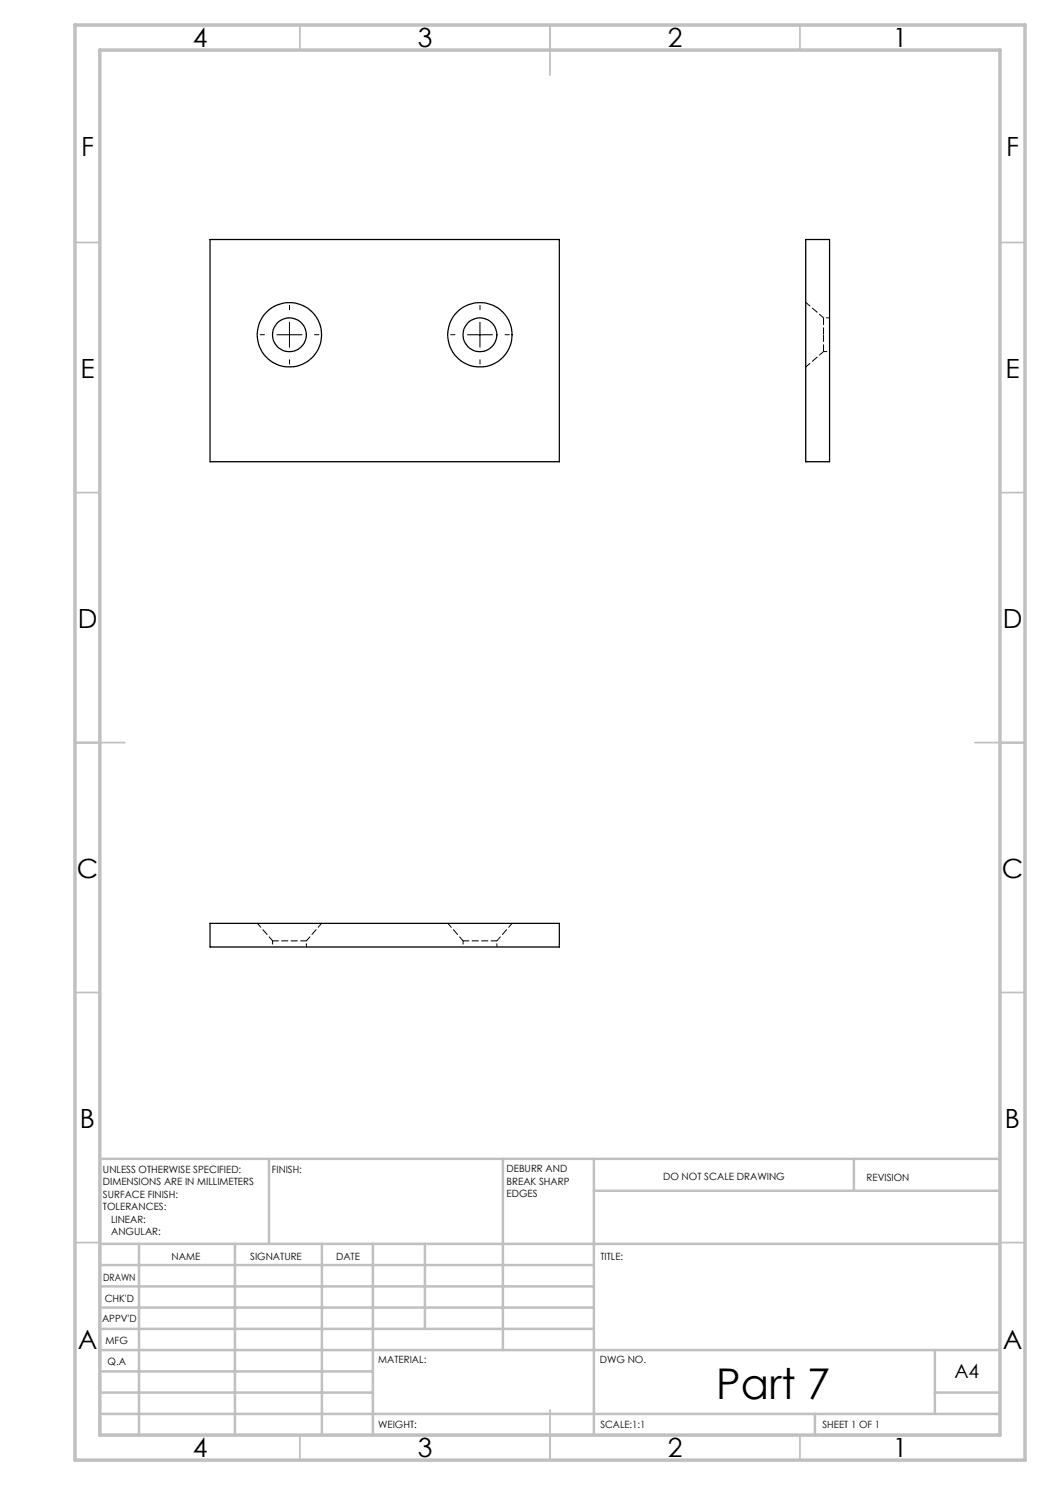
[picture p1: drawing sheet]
<svg xmlns="http://www.w3.org/2000/svg" width="210mm" height="297mm" viewBox="0 0 210 297" stroke-linecap="round" stroke-linejoin="round" font-family="sans-serif">
<path d="M52.9 66.9h-.9M57.9 61.9v-.8M57.9 71.9v.9M62.9 66.9h.9M91 66.9h-.9M96 61.9v-.8M96 71.9v.9M101 66.9h.9" fill="none" stroke="#000" stroke-width=".2" stroke-dasharray="15.2 1.3 1.3 1.3"/>
<path d="M55.4 67h5M57.9 64.4v5.1M93.5 67h5M96 64.4v5.1" fill="none" stroke="#000" stroke-width=".2"/>
<g fill="none" stroke="#c0c0c0" stroke-width=".35">
<path d="M60 5v5M110 5v10M160 5v5M15 48.5h5M200 48.5h5M15 98.5h5M200 98.5h5M15 148.5h10M195 148.5h10M15 198.5h5M200 198.5h5M15 248.5h5"/>
<path d="M200 248.5h5M60 287v5M110 282v10M160 287v5"/>
</g>
<g fill="none" stroke="#c0c0c0" stroke-width=".5">
<path d="M53.8 231.8v17M100.6 231.8v38.2M118.8 231.8v55.2M118.8 238.2h81.2M170.8 231.8v6.4M200 231.8h-180v55.2M20 248.8h180M20 257.3h98.8M20 253h98.8M27.8 248.8v38.2M47 248.8v38.2M64.4 248.8v38.2"/>
<path d="M74.6 248.8v38.2M85 248.8v17M20 265.8h98.8M20 261.5h98.8M20 278.5h54.6M20 274.3h54.6M20 270h180M187 278.5h13M187 270v12.8M20 282.8h180M163 282.8v4.2"/>
</g>
<path d="M15 5h190v287h-190zM20 10h180v277h-180z" fill="none" stroke="#c0c0c0" stroke-width=".7"/>
<g fill="none" stroke="#000" stroke-width=".25">
<path d="M42 47.9h69.9v44.5h-69.9zM161.1 47.9h4.8v44.5h-4.8zM42 184.7h69.9v4.7h-69.9z"/>
<circle cx="57.9" cy="67" r="6.4"/>
<circle cx="57.9" cy="67" r="3.4"/>
<circle cx="96" cy="67" r="6.4"/>
<circle cx="96" cy="67" r="3.4"/>
</g>
<path d="M164.7 66.9v-3.3M164.7 70.3v-3.4" fill="none" stroke="#000" stroke-width=".2" stroke-dasharray="1.3 .6" stroke-dashoffset="-.1"/>
<path d="M161.2 73.4l3.5-3.1M164.7 63.6l-3.5-3.1M51.5 184.7l3 3.5M61.3 188.2l3-3.5M89.6 184.7l3 3.5M99.4 188.2l3-3.5" fill="none" stroke="#000" stroke-width=".2" stroke-dasharray="1.3 .6" stroke-dashoffset=".2"/>
<path d="M164.7 70.3h1.2M165.9 63.6h-1.2M54.5 188.2v1.2M61.3 189.4v-1.2M92.6 188.2v1.2M99.4 189.4v-1.2" fill="none" stroke="#000" stroke-width=".2" stroke-dasharray="1.3 .6" stroke-dashoffset=".6"/>
<path d="M54.5 188.2h6.8M92.6 188.2h6.8" fill="none" stroke="#000" stroke-width=".2" stroke-dasharray="1.3 .6" stroke-dashoffset=".1"/>
<text font-size="8.5" x="143.2" y="279.7">Part 7</text>
<g font-size="5.3">
<text x="38.5" y="9.5">4</text>
<text x="83.5" y="9.5">3</text>
<text x="133.6" y="9.5">2</text>
<text x="178.6" y="9.5">1</text>
<text x="16.2" y="31.3">F</text>
<text x="201.2" y="31.3">F</text>
<text x="16.1" y="75.5">E</text>
<text x="201.1" y="75.5">E</text>
<text x="15.5" y="125.5">D</text>
<text x="200.5" y="125.5">D</text>
<text x="15.4" y="175.5">C</text>
<text x="200.4" y="175.5">C</text>
<text x="16" y="225.5">B</text>
<text x="201" y="225.5">B</text>
<text x="15.5" y="269.8">A</text>
<text x="200.5" y="269.8">A</text>
<text x="38.5" y="291.5">4</text>
<text x="83.5" y="291.5">3</text>
<text x="133.6" y="291.5">2</text>
<text x="178.6" y="291.5">1</text>
</g>
<text font-size="3.9" x="190.9" y="275.5">A4</text>
<g font-size="2">
<text x="20.6" y="234.6">UNLESS OTHERWISE SPECIFIED:</text>
<text x="20.6" y="237.1">DIMENSIONS ARE IN MILLIMETERS</text>
<text x="20.6" y="239.6">SURFACE FINISH:</text>
<text x="54.4" y="234.6">FINISH:</text>
<text x="101.3" y="234.5">DEBURR AND</text>
<text x="101.3" y="237">BREAK SHARP</text>
<text x="101.3" y="239.5">EDGES</text>
<text x="132.6" y="236">DO NOT SCALE DRAWING</text>
<text x="173.3" y="236.2">REVISION</text>
<text x="20.6" y="242.1">TOLERANCES:</text>
<text x="22.2" y="244.6">LINEAR:</text>
<text x="22.2" y="247.1">ANGULAR:</text>
<text x="34.3" y="252">NAME</text>
<text x="50" y="251.9">SIGNATURE</text>
<text x="67.2" y="251.9">DATE</text>
<text x="120.1" y="251.9">TITLE:</text>
<text x="20.6" y="256.1">DRAWN</text>
<text x="20.9" y="260.3">CHK'D</text>
<text x="20.4" y="264.4">APPV'D</text>
<text x="21.1" y="268.8">MFG</text>
<text x="21.5" y="273">Q.A</text>
<text x="75.6" y="272.5">MATERIAL:</text>
<text x="120" y="272.5">DWG NO.</text>
<text x="75.6" y="285.5">WEIGHT:</text>
<text x="120.1" y="285.6">SCALE:1:1</text>
<text x="164.5" y="285.6">SHEET 1 OF 1</text>
</g>
</svg>
